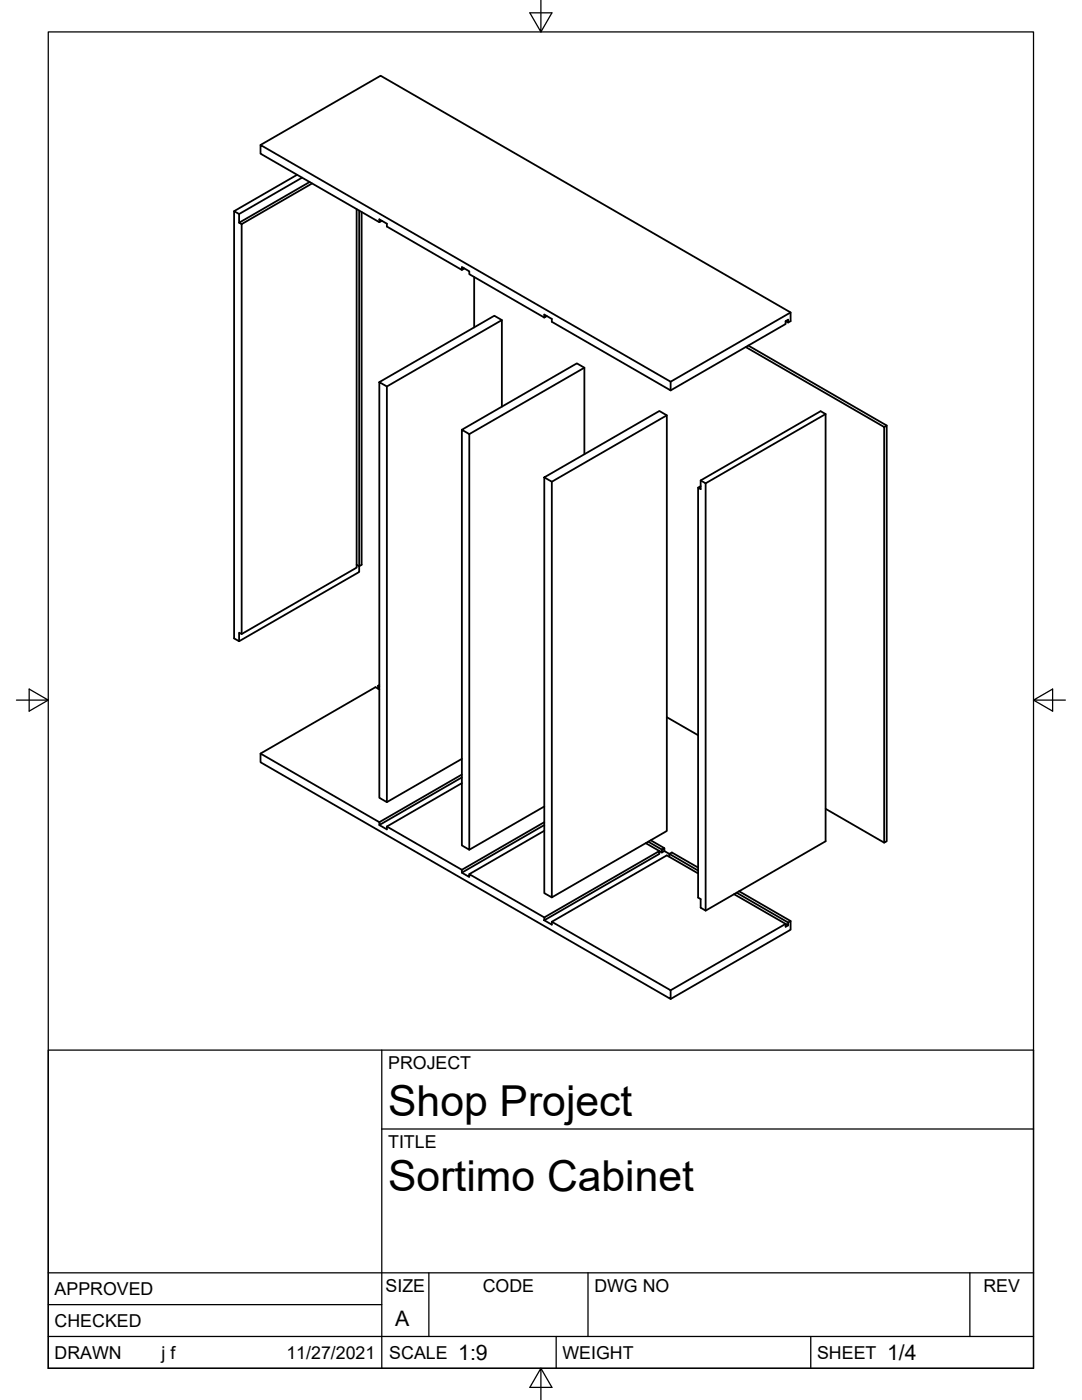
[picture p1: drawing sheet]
<svg xmlns="http://www.w3.org/2000/svg" width="216mm" height="279mm" viewBox="0 0 216 279" stroke-linecap="round" stroke-linejoin="round" font-family="sans-serif">
<!-- layer: Visible -->
<g fill="none" stroke="#000" stroke-width=".36">
<path d="M52 28.9l23.9-13.8 81.9 47.3M59.3 34.9l-12.6 7.2M60.3 35.5l-12.6 7.2v1.8M61.8 36.3l-14.1 8.2 .5 .2M62.3 36.6l-14.1 8.1M47.7 42.7l-1-.6v85.3l1 .6M48.2 44.7v81.8M71.2 41.7v71.6l-23 13.2-.5-.2v1.7l24-13.8v-72.2M72.2 42.3v70.4l-.5 .3-.5-.3M75.7 44.3l-23.7-13.6v-1.8l81.8 47.3v1.7l-23.7-13.7v-.6l-1.5-.8v.6l.5-.3M76.2 44.1l-.5 .2v-.5l1.5 .8v.6l15 8.7 .4-.3M92.2 53.9v-.6l1.4 .8v.6l15 8.7"/>
<path d="M94.6 55.3v10M75.7 76.3v82.9l1.5 .9v-83l-1.5-.8 22.9-13.3 1.5 .9v17.3M100.1 63.9l-22.9 13.2M116.6 73.4l-23 13.2M148.8 69.3l27.6 15.9M149.3 69l27.6 15.9M156.8 64.1l.5 .3 .5-.3v-1.7l-24 13.8M157.3 64.4v-.6l-.5 .3v.6l-23 13.2M92.2 85.8v82.9l1.4 .9v-83l-1.4-.8 22.9-13.3 1.5 .9v17.3M108.6 95.3v82.9l1.5 .9v-83l-1.5-.8 23-13.3 1.5 .9v82.9l-23 13.3M133.1 82.9l-23 13.2M139.8 97l-.5 .3 .5 .3v-1.7l23.9-13.8 1 .5v85.3l-23.9 13.8-1-.6v-1.7l-.5-.3v-81.8"/>
<path d="M139.8 95.9l1 .6v85.2M164.7 82.6l-23.9 13.9M176.4 85.2l.5-.3v83l-.5 .3zM75.4 136.9v.5M75.7 136.7l-.3 .2 .3 .1M75.7 137.6l-.8-.5-22.9 13.3M92.2 156.3l-15 8.7v.5l-1.5-.8M92.2 154.6l-16.5 9.5v.6l16.5-9.5M92.2 151.4l-15 8.7M133.1 143.1l6.2 3.6M75.7 164.1l-23.7-13.7v1.7l81.8 47.3v-1.8l-23.7-13.6M92.2 173.6v.6l1.4 .8v-.5l15 8.6"/>
<path d="M108.6 164.1l-16.4 9.5-15-8.6M108.6 165.8l-15 8.7M108.6 164.7l-16.4 9.5M108.6 161l-15 8.6M128.9 168.3l3.2 1.8M129.3 168l2.8 1.5M129.9 167.7l2.7 1.6M132.1 169.5l.5-.2v.5l-.5 .3zM132.6 169.8l6.7 3.9M133.6 171v-.6l.5-.3 5.2 3M139.3 174.3l-6.2-3.6-23 13.3v.5l-1.5-.8M146.5 178.5l10.3 5.9v.6l.5-.3"/>
<path d="M147 178.2l10.3 5.9M147.5 177.9l10.3 5.9-.5 .3M164.7 161.4l11.7 6.8M108.6 183.1l23-13.3v.6l-23 13.3zM157.3 184.1v.6l-.5-.3-23 13.2M157.8 183.8v1.7l-24 13.9"/>
</g>
<!-- layer: Border -->
<path d="M9.6 6.4h196.6v266.7h-196.6zM107.9 0v6.4l-2.2-3.8h4.4l-2.2 3.8M3.3 139.7h6.3l-3.8-2.2v4.4l3.8-2.2M206.2 139.7l3.8 2.2v-4.4l-3.8 2.2h6.4M107.9 273.1l2.2 3.8h-4.4l2.2-3.8v6.3" fill="none" stroke="#000" stroke-width=".25"/>
<!-- layer: Titleblock -->
<path d="M9.6 209.6h196.6v63.5h-196.6zM76.2 209.6v63.5M76.2 225.3h130M9.6 254h196.6M85.6 254v12.7M117.3 254v12.7M193.5 254v12.7M9.6 266.7h196.6M9.6 260.4h66.6M111 266.7v6.4M161.8 266.7v6.4" fill="none" stroke="#000" stroke-width=".25"/>
<g font-size="8.5">
<text x="77.4" y="222.8">Shop Project</text>
<text x="77.4" y="237.8">Sortimo Cabinet</text>
</g>
<g font-size="4.3">
<text x="78.9" y="264.5">A</text>
<text x="91.4" y="271.4">1:9</text>
<text x="177" y="271.4">1/4</text>
</g>
<g font-size="3.5">
<text x="77.4" y="213.4">PROJECT</text>
<text x="77.4" y="229.1">TITLE</text>
<text x="76.9" y="257.8">SIZE</text>
<text x="96.3" y="257.8">CODE</text>
<text x="118.6" y="257.8">DWG NO</text>
<text x="196.2" y="257.8">REV</text>
<text x="10.9" y="258.5">APPROVED</text>
<text x="10.9" y="264.8">CHECKED</text>
<text x="10.9" y="271.2">DRAWN</text>
<text x="32.2" y="271.2">j f</text>
<text x="57.1" y="271.2">11/27/2021</text>
<text x="77.7" y="271.2">SCALE</text>
<text x="112.2" y="271.2">WEIGHT</text>
<text x="163" y="271.2">SHEET</text>
</g>
</svg>
